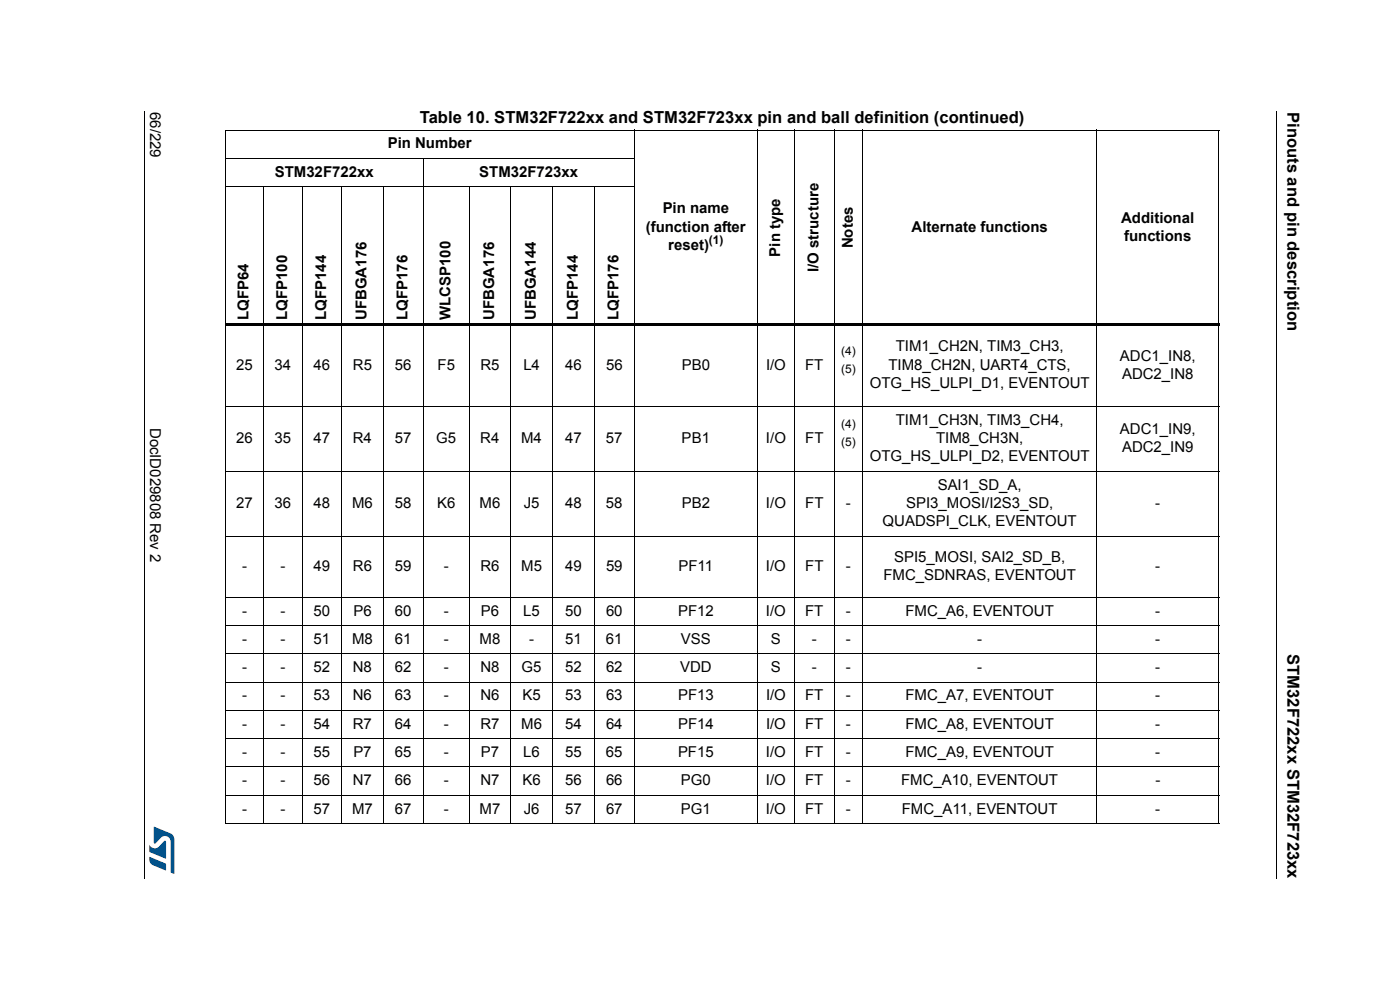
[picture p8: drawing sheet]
<svg xmlns="http://www.w3.org/2000/svg" width="297mm" height="210mm" viewBox="0 0 297 210" stroke-linecap="round" stroke-linejoin="round" font-family="sans-serif">
<path d="M30.6 23.6l.2 .1zM270.7 23.6l.1 .1z" fill="#000"/>
<path d="M30.7 23.7v162.6M270.7 23.7v162.6" fill="none" stroke="#000" stroke-width=".21"/>
<path d="M31.7 175.3h5.3v10h-5.3z" fill="#fff"/>
<g fill="#005189">
<path d="M32.7 175.3l3.5 1.4a1.35 1.35 0 0 1 .8 1.2l-.1 7.4-.7-.4v-6.4a1.31 1.31 0 0 0-1.1-1.2 1.31 1.31 0 0 0-1.4 .8l-.7 .7h-.3z"/>
<path d="M31.7 181.7l3.5 1.4v1.4l-1.6-.6a2.16 2.16 0 0 1-1.9-1.3z"/>
<path d="M31.7 179.1a1.43 1.43 0 0 0 1.7 .6l1.4-1.4h.4v3.7l-3.4-1.3z"/>
</g>
<g fill="none" stroke="#000" stroke-width=".21">
<path d="M47.7 27.6h211M47.7 33.6h87M47.7 39.6h87M47.8 27.7v146.8M55.9 39.5v135.2M64.1 39.5v135.2M72.5 39.5v135.2M81.3 39.5v135.2M89.8 33.5v141.2M99.6 39.5v135.2M108.3 39.5v135.2M117.3 39.5v135.2"/>
<path d="M126.1 39.5v135.2M134.6 27.5v147.2M160.7 27.5v147.2M168.6 27.5v147.2M177 27.5v147.2M183.1 27.5v147.2M232.7 27.5v147.2M258.6 27.7v146.8M47.7 86.2h211M47.7 99.9h211M47.7 113.7h211M47.7 126.6h211"/>
<path d="M47.7 132.6h211M47.7 138.6h211M47.7 144.6h211M47.7 150.6h211M47.7 156.6h211M47.7 162.6h211M47.7 168.6h211M47.7 174.6h211"/>
</g>
<path d="M47.7 68.6h211v.6h-211z" fill="#000"/>
<g font-size="3.5">
<text x="273.2" y="23.7" transform="rotate(90 273.2 23.7)">Pinouts and pin description</text>
<text x="89.1" y="26.1">Table 10. STM32F722xx and STM32F723xx pin and ball definition (continued)</text>
<text x="273.2" y="138.7" transform="rotate(90 273.2 138.7)">STM32F722xx STM32F723xx</text>
</g>
<g font-size="3.2">
<text x="31.9" y="23.7" transform="rotate(90 31.9 23.7)">66/229</text>
<text x="82.3" y="31.5">Pin Number</text>
<text x="58.3" y="37.5">STM32F722xx</text>
<text x="101.7" y="37.5">STM32F723xx</text>
<text x="140.6" y="45.2">Pin name</text>
<text x="237.9" y="47.2">Additional</text>
<text x="137" y="49.1">(function after</text>
<text x="141.8" y="53">reset)</text>
<text x="180.9" y="52.7" transform="rotate(-90 180.9 52.7)">Notes</text>
<text x="193.4" y="49.1">Alternate functions</text>
<text x="238.5" y="51.1">functions</text>
<text x="165.5" y="54.4" transform="rotate(-90 165.5 54.4)">Pin type</text>
<text x="173.7" y="57.7" transform="rotate(-90 173.7 57.7)">I/O structure</text>
<text x="52.7" y="67.8" transform="rotate(-90 52.7 67.8)">LQFP64</text>
<text x="60.9" y="67.8" transform="rotate(-90 60.9 67.8)">LQFP100</text>
<text x="69.2" y="67.8" transform="rotate(-90 69.2 67.8)">LQFP144</text>
<text x="77.8" y="67.8" transform="rotate(-90 77.8 67.8)">UFBGA176</text>
<text x="86.4" y="67.8" transform="rotate(-90 86.4 67.8)">LQFP176</text>
<text x="95.6" y="67.8" transform="rotate(-90 95.6 67.8)">WLCSP100</text>
<text x="104.8" y="67.8" transform="rotate(-90 104.8 67.8)">UFBGA176</text>
<text x="113.7" y="67.8" transform="rotate(-90 113.7 67.8)">UFBGA144</text>
<text x="122.6" y="67.8" transform="rotate(-90 122.6 67.8)">LQFP144</text>
<text x="131.2" y="67.8" transform="rotate(-90 131.2 67.8)">LQFP176</text>
<text x="190.1" y="74.5">TIM1_CH2N, TIM3_CH3,</text>
<text x="237.6" y="76.5">ADC1_IN8,</text>
<text x="50.1" y="78.4">25</text>
<text x="58.3" y="78.4">34</text>
<text x="66.5" y="78.4">46</text>
<text x="74.9" y="78.4">R5</text>
<text x="83.8" y="78.4">56</text>
<text x="92.9" y="78.4">F5</text>
<text x="101.9" y="78.4">R5</text>
<text x="111" y="78.4">L4</text>
<text x="119.9" y="78.4">46</text>
<text x="128.6" y="78.4">56</text>
<text x="144.7" y="78.4">PB0</text>
<text x="162.5" y="78.4">I/O</text>
<text x="170.8" y="78.4">FT</text>
<text x="184.5" y="82.3">OTG_HS_ULPI_D1, EVENTOUT</text>
<text x="188.5" y="78.4">TIM8_CH2N, UART4_CTS,</text>
<text x="238.1" y="80.3">ADC2_IN8</text>
<text x="31.9" y="90.7" transform="rotate(90 31.9 90.7)">DocID029808 Rev 2</text>
<text x="50.1" y="93.9">26</text>
<text x="58.3" y="93.9">35</text>
<text x="66.5" y="93.9">47</text>
<text x="74.9" y="93.9">R4</text>
<text x="83.8" y="93.9">57</text>
<text x="92.6" y="93.9">G5</text>
<text x="101.9" y="93.9">R4</text>
<text x="110.6" y="93.9">M4</text>
<text x="119.9" y="93.9">47</text>
<text x="128.6" y="93.9">57</text>
<text x="144.6" y="93.9">PB1</text>
<text x="162.5" y="93.9">I/O</text>
<text x="170.8" y="93.9">FT</text>
<text x="190.1" y="90">TIM1_CH3N, TIM3_CH4,</text>
<text x="198.6" y="93.9">TIM8_CH3N,</text>
<text x="237.6" y="92">ADC1_IN9,</text>
<text x="238.1" y="95.9">ADC2_IN9</text>
<text x="184.5" y="97.8">OTG_HS_ULPI_D2, EVENTOUT</text>
<text x="50.1" y="107.7">27</text>
<text x="58.3" y="107.7">36</text>
<text x="66.5" y="107.7">48</text>
<text x="74.7" y="107.7">M6</text>
<text x="83.8" y="107.7">58</text>
<text x="92.7" y="107.7">K6</text>
<text x="101.7" y="107.7">M6</text>
<text x="111.1" y="107.7">J5</text>
<text x="119.9" y="107.7">48</text>
<text x="128.6" y="107.7">58</text>
<text x="144.6" y="107.7">PB2</text>
<text x="162.5" y="107.7">I/O</text>
<text x="170.8" y="107.7">FT</text>
<text x="179.5" y="107.7">-</text>
<text x="192.3" y="107.7">SPI3_MOSI/I2S3_SD,</text>
<text x="199" y="103.8">SAI1_SD_A,</text>
<text x="245.1" y="107.7">-</text>
<text x="187.3" y="111.6">QUADSPI_CLK, EVENTOUT</text>
<text x="189.7" y="119.1">SPI5_MOSI, SAI2_SD_B,</text>
<text x="51.4" y="121">-</text>
<text x="59.5" y="121">-</text>
<text x="66.5" y="121">49</text>
<text x="74.9" y="121">R6</text>
<text x="83.8" y="121">59</text>
<text x="94.2" y="121">-</text>
<text x="101.9" y="121">R6</text>
<text x="110.6" y="121">M5</text>
<text x="119.9" y="121">49</text>
<text x="128.6" y="121">59</text>
<text x="144" y="121">PF11</text>
<text x="162.5" y="121">I/O</text>
<text x="170.8" y="121">FT</text>
<text x="179.5" y="121">-</text>
<text x="187.5" y="123">FMC_SDNRAS, EVENTOUT</text>
<text x="245.1" y="121">-</text>
<text x="51.4" y="130.5">-</text>
<text x="59.5" y="130.5">-</text>
<text x="66.5" y="130.5">50</text>
<text x="75" y="130.5">P6</text>
<text x="83.8" y="130.5">60</text>
<text x="94.2" y="130.5">-</text>
<text x="102" y="130.5">P6</text>
<text x="111" y="130.5">L5</text>
<text x="119.9" y="130.5">50</text>
<text x="128.6" y="130.5">60</text>
<text x="143.9" y="130.5">PF12</text>
<text x="162.5" y="130.5">I/O</text>
<text x="170.8" y="130.5">FT</text>
<text x="179.5" y="130.5">-</text>
<text x="192.1" y="130.5">FMC_A6, EVENTOUT</text>
<text x="245.1" y="130.5">-</text>
<text x="51.4" y="136.5">-</text>
<text x="59.5" y="136.5">-</text>
<text x="66.5" y="136.5">51</text>
<text x="74.7" y="136.5">M8</text>
<text x="83.8" y="136.5">61</text>
<text x="94.2" y="136.5">-</text>
<text x="101.8" y="136.5">M8</text>
<text x="112.3" y="136.5">-</text>
<text x="119.9" y="136.5">51</text>
<text x="128.6" y="136.5">61</text>
<text x="144.5" y="136.5">VSS</text>
<text x="163.6" y="136.5">S</text>
<text x="172.3" y="136.5">-</text>
<text x="179.5" y="136.5">-</text>
<text x="207.3" y="136.5">-</text>
<text x="245.1" y="136.5">-</text>
<text x="51.4" y="142.5">-</text>
<text x="59.5" y="142.5">-</text>
<text x="66.5" y="142.5">52</text>
<text x="74.9" y="142.5">N8</text>
<text x="83.8" y="142.5">62</text>
<text x="94.2" y="142.5">-</text>
<text x="101.9" y="142.5">N8</text>
<text x="110.7" y="142.5">G5</text>
<text x="119.9" y="142.5">52</text>
<text x="128.6" y="142.5">62</text>
<text x="144.3" y="142.5">VDD</text>
<text x="163.6" y="142.5">S</text>
<text x="172.2" y="142.5">-</text>
<text x="179.5" y="142.5">-</text>
<text x="207.3" y="142.5">-</text>
<text x="245.1" y="142.5">-</text>
<text x="51.4" y="148.5">-</text>
<text x="59.5" y="148.5">-</text>
<text x="66.5" y="148.5">53</text>
<text x="74.9" y="148.5">N6</text>
<text x="83.8" y="148.5">63</text>
<text x="94.2" y="148.5">-</text>
<text x="101.9" y="148.5">N6</text>
<text x="110.9" y="148.5">K5</text>
<text x="119.9" y="148.5">53</text>
<text x="128.6" y="148.5">63</text>
<text x="143.9" y="148.5">PF13</text>
<text x="162.5" y="148.5">I/O</text>
<text x="170.8" y="148.5">FT</text>
<text x="179.5" y="148.5">-</text>
<text x="192.1" y="148.5">FMC_A7, EVENTOUT</text>
<text x="245.1" y="148.5">-</text>
<text x="51.4" y="154.5">-</text>
<text x="59.5" y="154.5">-</text>
<text x="66.5" y="154.5">54</text>
<text x="74.9" y="154.5">R7</text>
<text x="83.8" y="154.5">64</text>
<text x="94.2" y="154.5">-</text>
<text x="101.9" y="154.5">R7</text>
<text x="110.6" y="154.5">M6</text>
<text x="119.9" y="154.5">54</text>
<text x="128.6" y="154.5">64</text>
<text x="143.9" y="154.5">PF14</text>
<text x="162.5" y="154.5">I/O</text>
<text x="170.8" y="154.5">FT</text>
<text x="179.5" y="154.5">-</text>
<text x="192.1" y="154.5">FMC_A8, EVENTOUT</text>
<text x="245.1" y="154.5">-</text>
<text x="51.4" y="160.5">-</text>
<text x="59.5" y="160.5">-</text>
<text x="66.5" y="160.5">55</text>
<text x="75" y="160.5">P7</text>
<text x="83.8" y="160.5">65</text>
<text x="94.2" y="160.5">-</text>
<text x="102" y="160.5">P7</text>
<text x="111" y="160.5">L6</text>
<text x="119.9" y="160.5">55</text>
<text x="128.6" y="160.5">65</text>
<text x="143.9" y="160.5">PF15</text>
<text x="162.5" y="160.5">I/O</text>
<text x="170.8" y="160.5">FT</text>
<text x="179.5" y="160.5">-</text>
<text x="192.1" y="160.5">FMC_A9, EVENTOUT</text>
<text x="245.1" y="160.5">-</text>
<text x="51.4" y="166.5">-</text>
<text x="59.5" y="166.5">-</text>
<text x="66.5" y="166.5">56</text>
<text x="74.9" y="166.5">N7</text>
<text x="83.8" y="166.5">66</text>
<text x="94.2" y="166.5">-</text>
<text x="101.9" y="166.5">N7</text>
<text x="110.9" y="166.5">K6</text>
<text x="119.9" y="166.5">56</text>
<text x="128.6" y="166.5">66</text>
<text x="144.5" y="166.5">PG0</text>
<text x="162.5" y="166.5">I/O</text>
<text x="170.8" y="166.5">FT</text>
<text x="179.5" y="166.5">-</text>
<text x="191.2" y="166.5">FMC_A10, EVENTOUT</text>
<text x="245.1" y="166.5">-</text>
<text x="51.4" y="172.5">-</text>
<text x="59.5" y="172.5">-</text>
<text x="66.5" y="172.5">57</text>
<text x="74.7" y="172.5">M7</text>
<text x="83.8" y="172.5">67</text>
<text x="94.2" y="172.5">-</text>
<text x="101.8" y="172.5">M7</text>
<text x="111.1" y="172.5">J6</text>
<text x="119.9" y="172.5">57</text>
<text x="128.6" y="172.5">67</text>
<text x="144.5" y="172.5">PG1</text>
<text x="162.5" y="172.5">I/O</text>
<text x="170.8" y="172.5">FT</text>
<text x="179.5" y="172.5">-</text>
<text x="191.3" y="172.5">FMC_A11, EVENTOUT</text>
<text x="245.1" y="172.5">-</text>
</g>
<g font-size="2.5">
<text x="150.4" y="51.7">(1)</text>
<text x="178.5" y="75.2">(4)</text>
<text x="178.5" y="79.1">(5)</text>
<text x="178.5" y="90.7">(4)</text>
<text x="178.5" y="94.6">(5)</text>
</g>
</svg>
